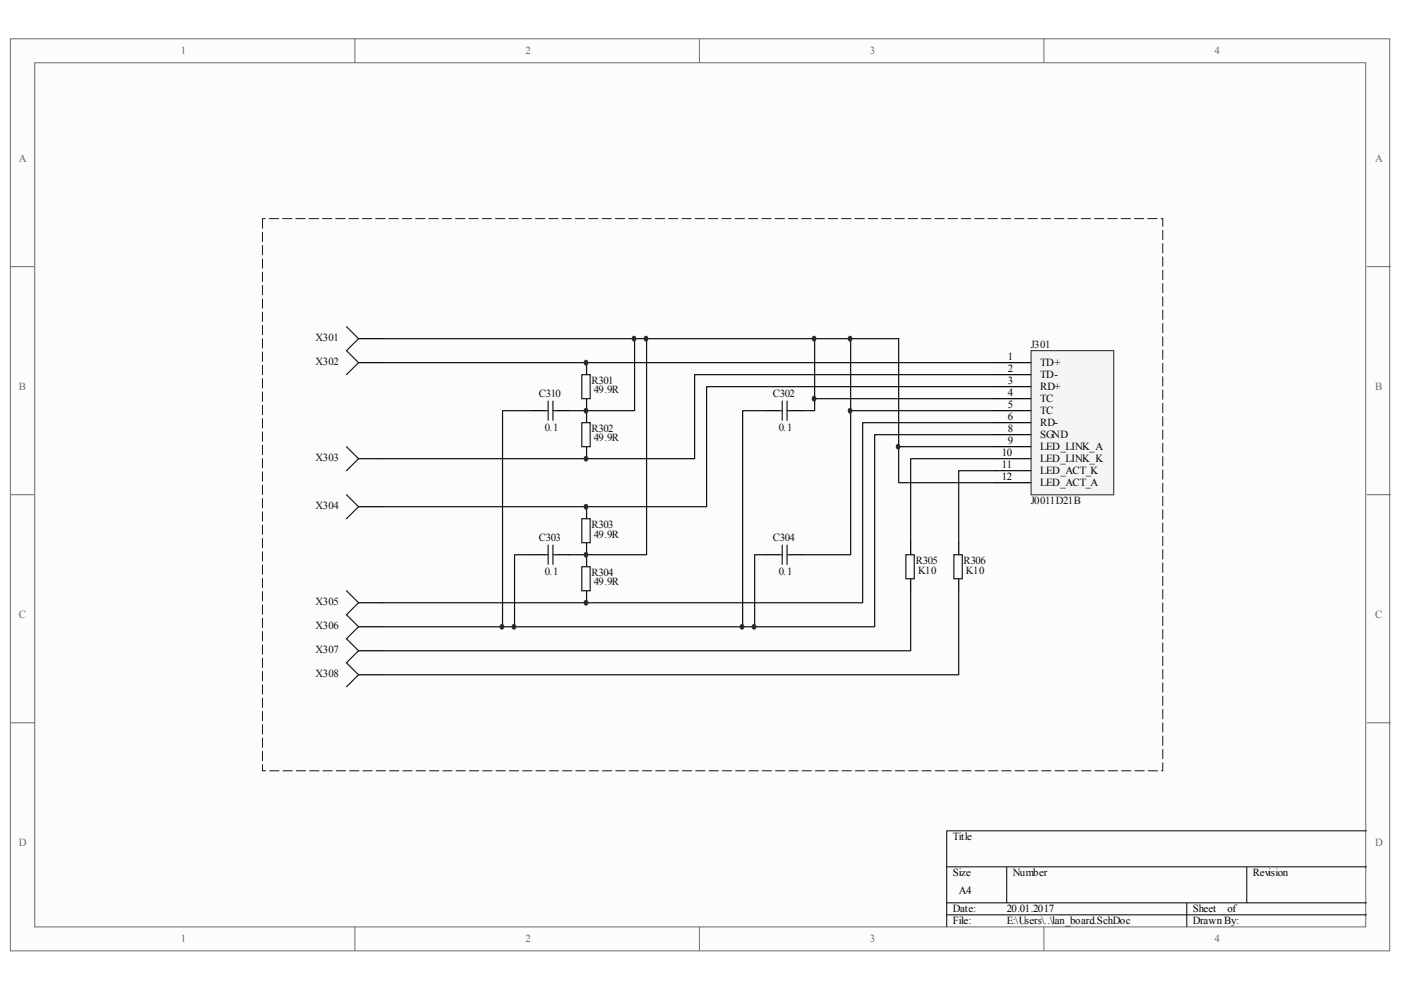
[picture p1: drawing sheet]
<svg xmlns="http://www.w3.org/2000/svg" width="297mm" height="210mm" viewBox="0 0 297 210" stroke-linecap="round" stroke-linejoin="round" font-family="sans-serif">
<path d="M2.3 8.3h292.3v193.3h-292.3z" fill="#fcfcfc"/>
<path d="M2.2 8.2h292.4v193.4h-292.4z" fill="none" stroke="#6a6a6a" stroke-width=".21"/>
<path d="M7.5 13.4h282.1v183.1h-282.1z" fill="#fcfcfc"/>
<g fill="none" stroke="#6a6a6a" stroke-width=".21">
<path d="M7.4 13.3h282.2v183.2h-282.2zM75.2 8.2v5.1M148.3 8.2v5.1M221.3 8.2v5.1M2.2 56.5h5.1M289.8 56.5h5.1M2.2 104.9h5.1M289.8 104.9h5.1M2.2 153.3h5.1M289.8 153.3h5.1M75.2 196.5v5.1M148.3 196.5v5.1"/>
<path d="M221.3 196.5v5.1"/>
</g>
<path d="M289.8 176.2h-89.1v20.3M200.7 183.8h89.1M200.7 191.4h89.1M200.7 194h89.1M213.4 183.8v7.6M251.6 191.4v5.1M264.3 183.8v7.6" fill="none" stroke="#000" stroke-width=".21"/>
<path d="M55.6 46.4v117h190.9v-117h-190.9" fill="none" stroke="#1c1c1c" stroke-width=".21" stroke-dasharray="2.1 .7" stroke-linecap="butt"/>
<path d="M218.7 74.4h17.4v30.5h-17.4z" fill="#f5f5f5"/>
<path d="M218.6 74.4h17.5v30.5h-17.5z" fill="none" stroke="#262626" stroke-width=".21"/>
<g fill="none" stroke="#000" stroke-width=".25">
<path d="M76 76.9h5.1M76 71.8h5.1M124.4 76.9v2.5M210.9 76.9h7.6M210.9 79.4h7.6M76 97.3h5.1M112.9 87.1h2.6M118 87.1h2.5M124.4 84.5v5.1M124.4 94.7v2.6M162.5 87.1h2.6M167.6 87.1h2.6"/>
<path d="M210.9 82h7.6M210.9 84.5h7.6M210.9 87.1h7.6M210.9 89.6h7.6M210.9 92.2h7.6M210.9 94.7h7.6M210.9 97.3h7.6M210.9 99.8h7.6M76 107.4h5.1M112.9 117.6h2.6M118 117.6h2.5M124.4 107.4v2.6"/>
<path d="M124.4 115.1v5.1M162.5 117.6h2.6M167.6 117.6h2.6M193.1 115.1v2.5M203.3 115.1v2.5M210.9 102.3h7.6M76 127.8h5.1M76 132.9h5.1M76 138h5.1M124.4 125.3v2.5M193.1 122.7v2.6M203.3 122.7v2.6"/>
<path d="M76 143.1h5.1"/>
</g>
<g fill="none" stroke="#1c1c1c" stroke-width=".25">
<path d="M73.5 69.3l2.5 2.5-2.5 2.6 2.5 2.5-2.5 2.5M123.3 79.4h1.8v5.1h-1.8zM73.5 94.7l2.5 2.6-2.5 2.5M115.5 87.1h.7M116.2 85v4.1M117.2 85v4.1M117.2 87.1h.8M123.3 89.6h1.8v5.1h-1.8zM165.1 87.1h.8M165.9 85v4.1M166.9 87.1h.7M166.9 85v4.1"/>
<path d="M73.5 104.9l2.5 2.5-2.5 2.6M115.5 117.6h.7M116.2 115.6v4.1M117.2 115.6v4.1M117.2 117.6h.8M123.3 110h1.8v5.1h-1.8zM165.1 117.6h.8M165.9 115.6v4.1M166.9 117.6h.7M166.9 115.6v4.1M192.1 117.6h1.7v5.1h-1.7zM202.2 117.6h1.8v5.1h-1.8z"/>
<path d="M73.5 125.3l2.5 2.5-2.5 2.5 2.5 2.6-2.5 2.5 2.5 2.6-2.5 2.5 2.5 2.6-2.5 2.5M123.3 120.2h1.8v5.1h-1.8z"/>
</g>
<g fill="none" stroke="#0e0e0e" stroke-width=".25">
<path d="M81.1 71.8h109.4v22.9h20.4M81.1 76.9h129.8M134.5 71.8v15.3h-14M137.1 71.8v45.8h-16.6M172.7 71.8v12.7M180.4 71.8v15.3M210.9 79.4h-63.6v17.9h-66.2M112.9 87.1h-6.4v45.8M162.5 87.1h-5v45.8M190.5 94.7v7.6h20.4M210.9 82h-61.1v25.4h-68.7M210.9 89.6h-28v38.2h-101.8"/>
<path d="M210.9 84.5h-38.2v2.6h-2.5M210.9 87.1h-30.5v30.5h-10.2M210.9 92.2h-25.5v40.7h-78.9M210.9 97.3h-17.8v17.8M210.9 99.8h-7.6v15.3M112.9 117.6h-3.8v15.3M162.5 117.6h-2.5v15.3M81.1 132.9h25.4M193.1 125.3v12.7h-112M203.3 125.3v17.8h-122.2"/>
</g>
<g fill="#262626" stroke="#262626" stroke-width=".21">
<path d="M124 86.6a.46 .46 0 0 1 .6 .5 .46 .46 0 0 1-.6 .4 .61 .61 0 0 1 0-.9z" fill-rule="evenodd"/>
<path d="M124 76.5a.46 .46 0 0 1 .6 .4 .46 .46 0 0 1-.6 .4 .61 .61 0 0 1 0-.8z" fill-rule="evenodd"/>
<path d="M124 96.8a.45 .45 0 0 1 .6 .5 .45 .45 0 0 1-.6 .4 .61 .61 0 0 1 0-.9z" fill-rule="evenodd"/>
<path d="M124 117.2a.45 .45 0 0 1 .6 .4 .45 .45 0 0 1-.6 .5 .61 .61 0 0 1 0-.9z" fill-rule="evenodd"/>
<path d="M124 107a.45 .45 0 0 1 .6 .4 .45 .45 0 0 1-.6 .5 .61 .61 0 0 1 0-.9z" fill-rule="evenodd"/>
<path d="M124 127.4a.45 .45 0 0 1 .6 .4 .45 .45 0 0 1-.6 .4 .61 .61 0 0 1 0-.8z" fill-rule="evenodd"/>
<path d="M172.4 84.1a.46 .46 0 0 1 .6 .4 .46 .46 0 0 1-.6 .5 .61 .61 0 0 1 0-.9z" fill-rule="evenodd"/>
<path d="M180 86.6a.46 .46 0 0 1 .6 .5 .46 .46 0 0 1-.6 .4 .61 .61 0 0 1 0-.9z" fill-rule="evenodd"/>
<path d="M172.4 71.4a.46 .46 0 0 1 .6 .4 .46 .46 0 0 1-.6 .4 .61 .61 0 0 1 0-.8z" fill-rule="evenodd"/>
<path d="M180 71.4a.46 .46 0 0 1 .6 .4 .46 .46 0 0 1-.6 .4 .61 .61 0 0 1 0-.8z" fill-rule="evenodd"/>
<path d="M134.2 71.4a.46 .46 0 0 1 .6 .4 .46 .46 0 0 1-.6 .4 .61 .61 0 0 1 0-.8z" fill-rule="evenodd"/>
<path d="M136.8 71.4a.46 .46 0 0 1 .5 .4 .46 .46 0 0 1-.5 .4 .61 .61 0 0 1 0-.8z" fill-rule="evenodd"/>
<path d="M106.2 132.4a.45 .45 0 0 1 .6 .5 .45 .45 0 0 1-.6 .4 .61 .61 0 0 1 0-.9z" fill-rule="evenodd"/>
<path d="M108.8 132.4a.45 .45 0 0 1 .5 .5 .45 .45 0 0 1-.5 .4 .61 .61 0 0 1 0-.9z" fill-rule="evenodd"/>
<path d="M159.7 132.4a.46 .46 0 0 1 .6 .5 .46 .46 0 0 1-.6 .4 .6 .6 0 0 1 0-.9z" fill-rule="evenodd"/>
<path d="M157.1 132.4a.46 .46 0 0 1 .6 .5 .46 .46 0 0 1-.6 .4 .6 .6 0 0 1 0-.9z" fill-rule="evenodd"/>
<path d="M190.2 94.3a.45 .45 0 0 1 .6 .4 .45 .45 0 0 1-.6 .4 .61 .61 0 0 1 0-.8z" fill-rule="evenodd"/>
</g>
<g font-size="2.3" fill="#696969">
<text x="38.4" y="11.4">1</text>
<text x="111.4" y="11.4">2</text>
<text x="184.4" y="11.4">3</text>
<text x="257.5" y="11.4">4</text>
<text x="4" y="34.3">A</text>
<text x="291.6" y="34.3">A</text>
<text x="4" y="82.6">B</text>
<text x="291.6" y="82.6">B</text>
<text x="4" y="131">C</text>
<text x="291.6" y="131">C</text>
<text x="4" y="179.3">D</text>
<text x="291.6" y="179.3">D</text>
<text x="38.4" y="199.7">1</text>
<text x="111.4" y="199.7">2</text>
<text x="184.4" y="199.7">3</text>
<text x="257.5" y="199.7">4</text>
</g>
<g font-size="2.3" fill="#0e0e0e">
<text x="66.9" y="72.2">X301</text>
<text x="66.9" y="77.3">X302</text>
<text x="218.5" y="73.8">J301</text>
<text x="125.4" y="81.4">R301</text>
<text x="125.9" y="83.4">49.9R</text>
<text x="114.2" y="84.2">C310</text>
<text x="163.8" y="84.2">C302</text>
<text x="115.5" y="91.3">0.1</text>
<text x="125.4" y="91.5">R302</text>
<text x="125.9" y="93.6">49.9R</text>
<text x="165.1" y="91.3">0.1</text>
<text x="66.9" y="97.7">X303</text>
<text x="66.9" y="107.9">X304</text>
<text x="218.5" y="106.9">J0011D21B</text>
<text x="125.4" y="111.9">R303</text>
<text x="125.9" y="114">49.9R</text>
<text x="114.2" y="114.7">C303</text>
<text x="163.8" y="114.7">C304</text>
<text x="194.1" y="119.6">R305</text>
<text x="204.3" y="119.6">R306</text>
<text x="115.5" y="121.8">0.1</text>
<text x="125.4" y="122.1">R304</text>
<text x="125.9" y="124.1">49.9R</text>
<text x="165.1" y="121.8">0.1</text>
<text x="194.6" y="121.6">K10</text>
<text x="204.8" y="121.6">K10</text>
<text x="66.9" y="128.2">X305</text>
<text x="66.9" y="133.3">X306</text>
<text x="66.9" y="138.4">X307</text>
<text x="66.9" y="143.5">X308</text>
</g>
<g font-size="2.3">
<text x="213.7" y="76.3">1</text>
<text x="220.6" y="77.6">TD+</text>
<text x="213.7" y="78.8">2</text>
<text x="213.7" y="81.4">3</text>
<text x="213.7" y="83.9">4</text>
<text x="220.6" y="80.1">TD-</text>
<text x="220.6" y="82.6">RD+</text>
<text x="213.7" y="86.5">5</text>
<text x="213.7" y="89">6</text>
<text x="220.6" y="85.2">TC</text>
<text x="220.6" y="87.7">TC</text>
<text x="213.7" y="91.5">8</text>
<text x="213.7" y="94.1">9</text>
<text x="220.6" y="90.3">RD-</text>
<text x="220.6" y="92.8">SGND</text>
<text x="220.6" y="95.3">LED_LINK_A</text>
<text x="212.4" y="96.6">10</text>
<text x="212.4" y="99.2">11</text>
<text x="212.4" y="101.8">12</text>
<text x="220.6" y="98">LED_LINK_K</text>
<text x="220.6" y="100.5">LED_ACT_K</text>
<text x="220.6" y="103.1">LED_ACT_A</text>
<text x="202" y="178.1">Title</text>
<text x="202" y="185.8">Size</text>
<text x="214.7" y="185.8">Number</text>
<text x="265.6" y="185.8">Revision</text>
<text x="203.3" y="189.6">A4</text>
<text x="202" y="193.4">Date:</text>
<text x="202" y="195.9">File:</text>
<text x="213.4" y="193.4">20.01.2017</text>
<text x="213.4" y="195.9">E:\Users\..\lan_board.SchDoc</text>
<text x="252.9" y="193.4">Sheet</text>
<text x="252.9" y="195.9">Drawn By:</text>
<text x="260.3" y="193.4">of</text>
</g>
</svg>
